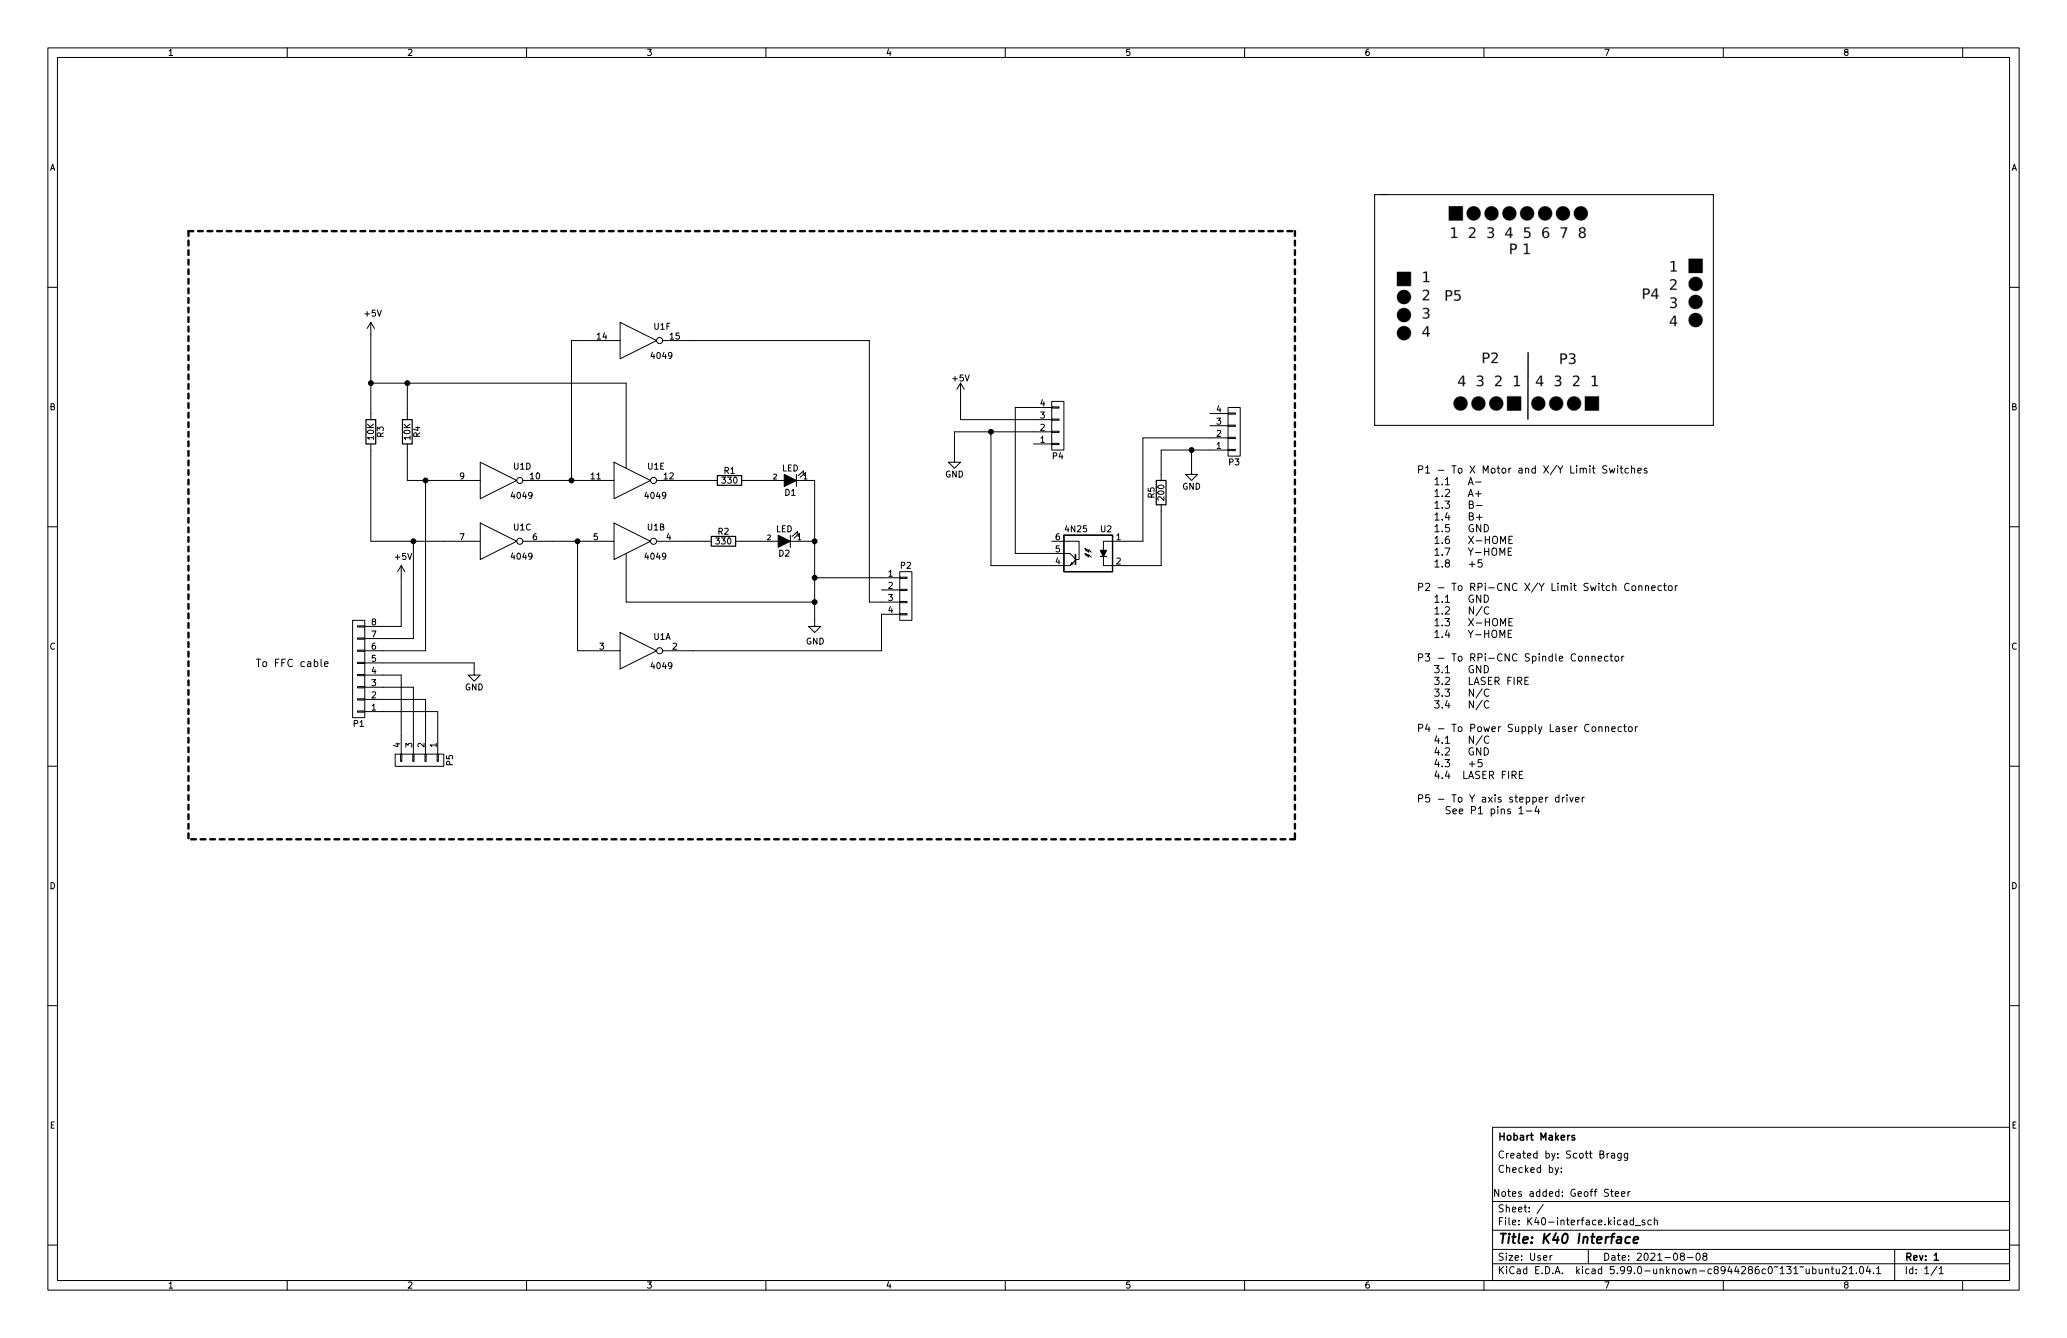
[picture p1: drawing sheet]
(kicad_sch (version 20210621) (generator eeschema)

 (paper "User" 431.8 279.4)

 (title_block
  (title "K40 Interface ")
  (date "2021-08-08")
  (rev "1")
  (company "Hobart Makers")
  (comment 1 "Geoff Steer")
  (comment 3 "Interface between K40 gantry and RPI-CNC"))

 (lib_symbols
  (symbol "lasercutterdistro-rescue:+5V" (power) (pin_names (offset 0)) (in_bom yes) (on_board yes)
   (property "Reference" "#PWR" (id 0) (at 0 -3.81 0) (effects (font (size 1.27 1.27)) hide))
   (property "Value" "+5V" (id 1) (at 0 3.556 0) (effects (font (size 1.27 1.27))))
   (property "Footprint" "" (id 2) (at 0 0 0) (effects (font (size 1.27 1.27))))
   (property "Datasheet" "" (id 3) (at 0 0 0) (effects (font (size 1.27 1.27))))
   (symbol "+5V_0_1"
    (polyline (pts (xy -0.762 1.27) (xy 0 2.54)) (stroke (width 0)) (fill (type none)))
    (polyline (pts (xy 0 0) (xy 0 2.54)) (stroke (width 0)) (fill (type none)))
    (polyline (pts (xy 0 2.54) (xy 0.762 1.27)) (stroke (width 0)) (fill (type none))))
   (symbol "+5V_1_1"
    (pin power_in line (at 0 0 90) (length 0) hide (name "+5V" (effects (font (size 1.27 1.27)))) (number "1" (effects (font (size 1.27 1.27)))))))
  (symbol "lasercutterdistro-rescue:4049" (pin_names (offset 0.762)) (in_bom yes) (on_board yes)
   (property "Reference" "U" (id 0) (at 4.953 2.921 0) (effects (font (size 1.27 1.27))))
   (property "Value" "4049" (id 1) (at 4.826 -3.175 0) (effects (font (size 1.27 1.27))))
   (property "Footprint" "" (id 2) (at 0 0 0) (effects (font (size 1.524 1.524))))
   (property "Datasheet" "" (id 3) (at 0 0 0) (effects (font (size 1.524 1.524))))
   (symbol "4049_0_0"
    (polyline (pts (xy -3.81 3.81) (xy -3.81 -3.81) (xy 3.81 0) (xy -3.81 3.81)) (stroke (width 0)) (fill (type none)))
    (pin power_in line (at -1.27 2.54 270) (length 0) hide (name "VCC" (effects (font (size 0.508 0.508)))) (number "1" (effects (font (size 1.016 1.016)))))
    (pin power_in line (at -1.27 -2.54 90) (length 0) hide (name "VSS" (effects (font (size 0.508 0.508)))) (number "8" (effects (font (size 1.016 1.016))))))
   (symbol "4049_1_1"
    (pin output inverted (at 11.43 0 180) (length 7.62) (name "~" (effects (font (size 1.27 1.27)))) (number "2" (effects (font (size 1.27 1.27)))))
    (pin input line (at -11.43 0 0) (length 7.62) (name "~" (effects (font (size 1.27 1.27)))) (number "3" (effects (font (size 1.27 1.27))))))
   (symbol "4049_1_2"
    (pin output line (at 11.43 0 180) (length 7.62) (name "~" (effects (font (size 1.27 1.27)))) (number "2" (effects (font (size 1.27 1.27)))))
    (pin input inverted (at -11.43 0 0) (length 7.62) (name "~" (effects (font (size 1.27 1.27)))) (number "3" (effects (font (size 1.27 1.27))))))
   (symbol "4049_2_1"
    (pin output inverted (at 11.43 0 180) (length 7.62) (name "~" (effects (font (size 1.27 1.27)))) (number "4" (effects (font (size 1.27 1.27)))))
    (pin input line (at -11.43 0 0) (length 7.62) (name "~" (effects (font (size 1.27 1.27)))) (number "5" (effects (font (size 1.27 1.27))))))
   (symbol "4049_2_2"
    (pin output line (at 11.43 0 180) (length 7.62) (name "~" (effects (font (size 1.27 1.27)))) (number "4" (effects (font (size 1.27 1.27)))))
    (pin input inverted (at -11.43 0 0) (length 7.62) (name "~" (effects (font (size 1.27 1.27)))) (number "5" (effects (font (size 1.27 1.27))))))
   (symbol "4049_3_1"
    (pin output inverted (at 11.43 0 180) (length 7.62) (name "~" (effects (font (size 1.27 1.27)))) (number "6" (effects (font (size 1.27 1.27)))))
    (pin input line (at -11.43 0 0) (length 7.62) (name "~" (effects (font (size 1.27 1.27)))) (number "7" (effects (font (size 1.27 1.27))))))
   (symbol "4049_3_2"
    (pin output line (at 11.43 0 180) (length 7.62) (name "~" (effects (font (size 1.27 1.27)))) (number "6" (effects (font (size 1.27 1.27)))))
    (pin input inverted (at -11.43 0 0) (length 7.62) (name "~" (effects (font (size 1.27 1.27)))) (number "7" (effects (font (size 1.27 1.27))))))
   (symbol "4049_4_1"
    (pin output inverted (at 11.43 0 180) (length 7.62) (name "~" (effects (font (size 1.27 1.27)))) (number "10" (effects (font (size 1.27 1.27)))))
    (pin input line (at -11.43 0 0) (length 7.62) (name "~" (effects (font (size 1.27 1.27)))) (number "9" (effects (font (size 1.27 1.27))))))
   (symbol "4049_4_2"
    (pin output line (at 11.43 0 180) (length 7.62) (name "~" (effects (font (size 1.27 1.27)))) (number "10" (effects (font (size 1.27 1.27)))))
    (pin input inverted (at -11.43 0 0) (length 7.62) (name "~" (effects (font (size 1.27 1.27)))) (number "9" (effects (font (size 1.27 1.27))))))
   (symbol "4049_5_1"
    (pin input line (at -11.43 0 0) (length 7.62) (name "~" (effects (font (size 1.27 1.27)))) (number "11" (effects (font (size 1.27 1.27)))))
    (pin output inverted (at 11.43 0 180) (length 7.62) (name "~" (effects (font (size 1.27 1.27)))) (number "12" (effects (font (size 1.27 1.27))))))
   (symbol "4049_5_2"
    (pin input inverted (at -11.43 0 0) (length 7.62) (name "~" (effects (font (size 1.27 1.27)))) (number "11" (effects (font (size 1.27 1.27)))))
    (pin output line (at 11.43 0 180) (length 7.62) (name "~" (effects (font (size 1.27 1.27)))) (number "12" (effects (font (size 1.27 1.27))))))
   (symbol "4049_6_1"
    (pin input line (at -11.43 0 0) (length 7.62) (name "~" (effects (font (size 1.27 1.27)))) (number "14" (effects (font (size 1.27 1.27)))))
    (pin output inverted (at 11.43 0 180) (length 7.62) (name "~" (effects (font (size 1.27 1.27)))) (number "15" (effects (font (size 1.27 1.27))))))
   (symbol "4049_6_2"
    (pin input inverted (at -11.43 0 0) (length 7.62) (name "~" (effects (font (size 1.27 1.27)))) (number "14" (effects (font (size 1.27 1.27)))))
    (pin output line (at 11.43 0 180) (length 7.62) (name "~" (effects (font (size 1.27 1.27)))) (number "15" (effects (font (size 1.27 1.27)))))))
  (symbol "lasercutterdistro-rescue:4N25" (pin_names (offset 1.016)) (in_bom yes) (on_board yes)
   (property "Reference" "U" (id 0) (at -5.08 5.08 0) (effects (font (size 1.27 1.27)) (justify left)))
   (property "Value" "4N25" (id 1) (at 0 5.08 0) (effects (font (size 1.27 1.27)) (justify left)))
   (property "Footprint" "DIP-6" (id 2) (at -5.08 -5.08 0) (effects (font (size 1.27 1.27) italic) (justify left)))
   (property "Datasheet" "" (id 3) (at 0 0 0) (effects (font (size 1.27 1.27)) (justify left)))
   (symbol "4N25_0_1"
    (rectangle (start -5.08 3.81) (end 5.08 -3.81) (stroke (width 0.254)) (fill (type background)))
    (polyline (pts (xy -3.81 -0.635) (xy -2.54 -0.635)) (stroke (width 0.254)) (fill (type none)))
    (polyline (pts (xy 2.667 -1.397) (xy 3.81 -2.54)) (stroke (width 0)) (fill (type none)))
    (polyline (pts (xy 2.667 -1.143) (xy 3.81 0)) (stroke (width 0)) (fill (type none)))
    (polyline (pts (xy 3.81 -2.54) (xy 5.08 -2.54)) (stroke (width 0)) (fill (type none)))
    (polyline (pts (xy 3.81 0) (xy 5.08 0)) (stroke (width 0)) (fill (type none)))
    (polyline (pts (xy 2.667 -0.254) (xy 2.667 -2.286) (xy 2.667 -2.286)) (stroke (width 0.3556)) (fill (type none)))
    (polyline (pts (xy -5.08 -2.54) (xy -3.175 -2.54) (xy -3.175 2.54) (xy -5.08 2.54)) (stroke (width 0)) (fill (type none)))
    (polyline (pts (xy -0.635 0.254) (xy -0.1016 0.762) (xy -0.1016 0.254) (xy 0.6604 1.016)) (stroke (width 0)) (fill (type none)))
    (polyline (pts (xy 0.6604 1.016) (xy 0.1524 0.762) (xy 0.4064 0.508) (xy 0.6604 1.016)) (stroke (width 0)) (fill (type none)))
    (polyline (pts (xy 3.683 -2.413) (xy 3.429 -1.905) (xy 3.175 -2.159) (xy 3.683 -2.413)) (stroke (width 0)) (fill (type none)))
    (polyline (pts (xy 5.08 2.54) (xy 1.905 2.54) (xy 1.905 -1.27) (xy 2.54 -1.27)) (stroke (width 0)) (fill (type none)))
    (polyline (pts (xy -0.635 -0.762) (xy -0.1016 -0.254) (xy -0.1016 -0.762) (xy 0.6604 0) (xy 0.1524 -0.254) (xy 0.4064 -0.508) (xy 0.6604 0)) (stroke (width 0)) (fill (type none)))
    (polyline (pts (xy -3.175 -0.635) (xy -3.81 0.635) (xy -2.54 0.635) (xy -3.175 -0.635)) (stroke (width 0.254)) (fill (type outline))))
   (symbol "4N25_1_1"
    (pin passive line (at -7.62 2.54 0) (length 2.54) (name "~" (effects (font (size 1.27 1.27)))) (number "1" (effects (font (size 1.27 1.27)))))
    (pin passive line (at -7.62 -2.54 0) (length 2.54) (name "~" (effects (font (size 1.27 1.27)))) (number "2" (effects (font (size 1.27 1.27)))))
    (pin passive line (at 7.62 -2.54 180) (length 2.54) (name "~" (effects (font (size 1.27 1.27)))) (number "4" (effects (font (size 1.27 1.27)))))
    (pin passive line (at 7.62 0 180) (length 2.54) (name "~" (effects (font (size 1.27 1.27)))) (number "5" (effects (font (size 1.27 1.27)))))
    (pin passive line (at 7.62 2.54 180) (length 2.54) (name "~" (effects (font (size 1.27 1.27)))) (number "6" (effects (font (size 1.27 1.27)))))))
  (symbol "lasercutterdistro-rescue:CONN_01X04" (pin_names (offset 1.016) hide) (in_bom yes) (on_board yes)
   (property "Reference" "P" (id 0) (at 0 6.35 0) (effects (font (size 1.27 1.27))))
   (property "Value" "CONN_01X04" (id 1) (at 2.54 0 90) (effects (font (size 1.27 1.27))))
   (property "Footprint" "" (id 2) (at 0 0 0) (effects (font (size 1.27 1.27))))
   (property "Datasheet" "" (id 3) (at 0 0 0) (effects (font (size 1.27 1.27))))
   (symbol "CONN_01X04_0_1"
    (rectangle (start -1.27 -3.683) (end 0.254 -3.937) (stroke (width 0)) (fill (type none)))
    (rectangle (start -1.27 -1.143) (end 0.254 -1.397) (stroke (width 0)) (fill (type none)))
    (rectangle (start -1.27 1.397) (end 0.254 1.143) (stroke (width 0)) (fill (type none)))
    (rectangle (start -1.27 3.937) (end 0.254 3.683) (stroke (width 0)) (fill (type none)))
    (rectangle (start -1.27 5.08) (end 1.27 -5.08) (stroke (width 0)) (fill (type none))))
   (symbol "CONN_01X04_1_1"
    (pin passive line (at -5.08 3.81 0) (length 3.81) (name "P1" (effects (font (size 1.27 1.27)))) (number "1" (effects (font (size 1.27 1.27)))))
    (pin passive line (at -5.08 1.27 0) (length 3.81) (name "P2" (effects (font (size 1.27 1.27)))) (number "2" (effects (font (size 1.27 1.27)))))
    (pin passive line (at -5.08 -1.27 0) (length 3.81) (name "P3" (effects (font (size 1.27 1.27)))) (number "3" (effects (font (size 1.27 1.27)))))
    (pin passive line (at -5.08 -3.81 0) (length 3.81) (name "P4" (effects (font (size 1.27 1.27)))) (number "4" (effects (font (size 1.27 1.27)))))))
  (symbol "lasercutterdistro-rescue:CONN_01X08" (pin_names (offset 1.016) hide) (in_bom yes) (on_board yes)
   (property "Reference" "P" (id 0) (at 0 11.43 0) (effects (font (size 1.27 1.27))))
   (property "Value" "CONN_01X08" (id 1) (at 2.54 0 90) (effects (font (size 1.27 1.27))))
   (property "Footprint" "" (id 2) (at 0 0 0) (effects (font (size 1.27 1.27))))
   (property "Datasheet" "" (id 3) (at 0 0 0) (effects (font (size 1.27 1.27))))
   (symbol "CONN_01X08_0_1"
    (rectangle (start -1.27 -10.16) (end 1.27 10.16) (stroke (width 0)) (fill (type none)))
    (rectangle (start -1.27 -8.763) (end 0.254 -9.017) (stroke (width 0)) (fill (type none)))
    (rectangle (start -1.27 -6.223) (end 0.254 -6.477) (stroke (width 0)) (fill (type none)))
    (rectangle (start -1.27 -3.683) (end 0.254 -3.937) (stroke (width 0)) (fill (type none)))
    (rectangle (start -1.27 -1.143) (end 0.254 -1.397) (stroke (width 0)) (fill (type none)))
    (rectangle (start -1.27 1.397) (end 0.254 1.143) (stroke (width 0)) (fill (type none)))
    (rectangle (start -1.27 3.937) (end 0.254 3.683) (stroke (width 0)) (fill (type none)))
    (rectangle (start -1.27 6.477) (end 0.254 6.223) (stroke (width 0)) (fill (type none)))
    (rectangle (start -1.27 9.017) (end 0.254 8.763) (stroke (width 0)) (fill (type none))))
   (symbol "CONN_01X08_1_1"
    (pin passive line (at -5.08 8.89 0) (length 3.81) (name "P1" (effects (font (size 1.27 1.27)))) (number "1" (effects (font (size 1.27 1.27)))))
    (pin passive line (at -5.08 6.35 0) (length 3.81) (name "P2" (effects (font (size 1.27 1.27)))) (number "2" (effects (font (size 1.27 1.27)))))
    (pin passive line (at -5.08 3.81 0) (length 3.81) (name "P3" (effects (font (size 1.27 1.27)))) (number "3" (effects (font (size 1.27 1.27)))))
    (pin passive line (at -5.08 1.27 0) (length 3.81) (name "P4" (effects (font (size 1.27 1.27)))) (number "4" (effects (font (size 1.27 1.27)))))
    (pin passive line (at -5.08 -1.27 0) (length 3.81) (name "P5" (effects (font (size 1.27 1.27)))) (number "5" (effects (font (size 1.27 1.27)))))
    (pin passive line (at -5.08 -3.81 0) (length 3.81) (name "P6" (effects (font (size 1.27 1.27)))) (number "6" (effects (font (size 1.27 1.27)))))
    (pin passive line (at -5.08 -6.35 0) (length 3.81) (name "P7" (effects (font (size 1.27 1.27)))) (number "7" (effects (font (size 1.27 1.27)))))
    (pin passive line (at -5.08 -8.89 0) (length 3.81) (name "P8" (effects (font (size 1.27 1.27)))) (number "8" (effects (font (size 1.27 1.27)))))))
  (symbol "lasercutterdistro-rescue:GND" (power) (pin_names (offset 0)) (in_bom yes) (on_board yes)
   (property "Reference" "#PWR" (id 0) (at 0 -6.35 0) (effects (font (size 1.27 1.27)) hide))
   (property "Value" "GND" (id 1) (at 0 -3.81 0) (effects (font (size 1.27 1.27))))
   (property "Footprint" "" (id 2) (at 0 0 0) (effects (font (size 1.27 1.27))))
   (property "Datasheet" "" (id 3) (at 0 0 0) (effects (font (size 1.27 1.27))))
   (symbol "GND_0_1"
    (polyline (pts (xy 0 0) (xy 0 -1.27) (xy 1.27 -1.27) (xy 0 -2.54) (xy -1.27 -1.27) (xy 0 -1.27)) (stroke (width 0)) (fill (type none))))
   (symbol "GND_1_1"
    (pin power_in line (at 0 0 270) (length 0) hide (name "GND" (effects (font (size 1.27 1.27)))) (number "1" (effects (font (size 1.27 1.27)))))))
  (symbol "lasercutterdistro-rescue:LED" (pin_names (offset 1.016) hide) (in_bom yes) (on_board yes)
   (property "Reference" "D" (id 0) (at 0 2.54 0) (effects (font (size 1.27 1.27))))
   (property "Value" "LED" (id 1) (at 0 -2.54 0) (effects (font (size 1.27 1.27))))
   (property "Footprint" "" (id 2) (at 0 0 0) (effects (font (size 1.27 1.27))))
   (property "Datasheet" "" (id 3) (at 0 0 0) (effects (font (size 1.27 1.27))))
   (symbol "LED_0_1"
    (polyline (pts (xy -1.27 1.27) (xy -1.27 -1.27)) (stroke (width 0)) (fill (type none)))
    (polyline (pts (xy -2.032 -0.635) (xy -3.175 -1.651) (xy -3.048 -1.016)) (stroke (width 0)) (fill (type none)))
    (polyline (pts (xy -1.651 -1.016) (xy -2.794 -2.032) (xy -2.667 -1.397)) (stroke (width 0)) (fill (type none)))
    (polyline (pts (xy 1.27 1.27) (xy -1.27 0) (xy 1.27 -1.27)) (stroke (width 0)) (fill (type outline))))
   (symbol "LED_1_1"
    (pin passive line (at -5.08 0 0) (length 3.81) (name "K" (effects (font (size 1.016 1.016)))) (number "1" (effects (font (size 1.016 1.016)))))
    (pin passive line (at 5.08 0 180) (length 3.81) (name "A" (effects (font (size 1.016 1.016)))) (number "2" (effects (font (size 1.016 1.016)))))))
  (symbol "lasercutterdistro-rescue:R" (pin_numbers hide) (pin_names (offset 0)) (in_bom yes) (on_board yes)
   (property "Reference" "R" (id 0) (at 2.032 0 90) (effects (font (size 1.27 1.27))))
   (property "Value" "R" (id 1) (at 0 0 90) (effects (font (size 1.27 1.27))))
   (property "Footprint" "" (id 2) (at -1.778 0 90) (effects (font (size 1.27 1.27))))
   (property "Datasheet" "" (id 3) (at 0 0 0) (effects (font (size 1.27 1.27))))
   (symbol "R_0_1"
    (rectangle (start -1.016 -2.54) (end 1.016 2.54) (stroke (width 0.254)) (fill (type none))))
   (symbol "R_1_1"
    (pin passive line (at 0 3.81 270) (length 1.27) (name "~" (effects (font (size 1.27 1.27)))) (number "1" (effects (font (size 1.27 1.27)))))
    (pin passive line (at 0 -3.81 90) (length 1.27) (name "~" (effects (font (size 1.27 1.27)))) (number "2" (effects (font (size 1.27 1.27)))))))
  (symbol "power:+5V" (power) (pin_names (offset 0)) (in_bom yes) (on_board yes)
   (property "Reference" "#PWR" (id 0) (at 0 -3.81 0) (effects (font (size 1.27 1.27)) hide))
   (property "Value" "+5V" (id 1) (at 0 3.556 0) (effects (font (size 1.27 1.27))))
   (property "Footprint" "" (id 2) (at 0 0 0) (effects (font (size 1.27 1.27)) hide))
   (property "Datasheet" "" (id 3) (at 0 0 0) (effects (font (size 1.27 1.27)) hide))
   (symbol "+5V_0_1"
    (polyline (pts (xy -0.762 1.27) (xy 0 2.54)) (stroke (width 0)) (fill (type none)))
    (polyline (pts (xy 0 0) (xy 0 2.54)) (stroke (width 0)) (fill (type none)))
    (polyline (pts (xy 0 2.54) (xy 0.762 1.27)) (stroke (width 0)) (fill (type none))))
   (symbol "+5V_1_1"
    (pin power_in line (at 0 0 90) (length 0) hide (name "+5V" (effects (font (size 1.27 1.27)))) (number "1" (effects (font (size 1.27 1.27)))))))
  (symbol "power:GND" (power) (pin_names (offset 0)) (in_bom yes) (on_board yes)
   (property "Reference" "#PWR" (id 0) (at 0 -6.35 0) (effects (font (size 1.27 1.27)) hide))
   (property "Value" "GND" (id 1) (at 0 -3.81 0) (effects (font (size 1.27 1.27))))
   (property "Footprint" "" (id 2) (at 0 0 0) (effects (font (size 1.27 1.27)) hide))
   (property "Datasheet" "" (id 3) (at 0 0 0) (effects (font (size 1.27 1.27)) hide))
   (symbol "GND_0_1"
    (polyline (pts (xy 0 0) (xy 0 -1.27) (xy 1.27 -1.27) (xy 0 -2.54) (xy -1.27 -1.27) (xy 0 -1.27)) (stroke (width 0)) (fill (type none))))
   (symbol "GND_1_1"
    (pin power_in line (at 0 0 270) (length 0) hide (name "GND" (effects (font (size 1.27 1.27)))) (number "1" (effects (font (size 1.27 1.27))))))))

 (junction (at 77.47 80.01) (diameter 1.016) (color 0 0 0 0))
 (junction (at 85.09 80.01) (diameter 1.016) (color 0 0 0 0))
 (junction (at 86.36 113.03) (diameter 1.016) (color 0 0 0 0))
 (junction (at 88.9 100.33) (diameter 1.016) (color 0 0 0 0))
 (junction (at 119.38 100.33) (diameter 1.016) (color 0 0 0 0))
 (junction (at 120.65 113.03) (diameter 1.016) (color 0 0 0 0))
 (junction (at 170.18 113.03) (diameter 1.016) (color 0 0 0 0))
 (junction (at 170.18 120.65) (diameter 1.016) (color 0 0 0 0))
 (junction (at 170.18 125.73) (diameter 1.016) (color 0 0 0 0))
 (junction (at 207.01 90.17) (diameter 1.016) (color 0 0 0 0))
 (junction (at 248.92 93.98) (diameter 1.016) (color 0 0 0 0))

 (wire (pts (xy 77.47 80.01) (xy 77.47 69.85)) (stroke (width 0) (type solid) (color 0 0 0 0)))
 (wire (pts (xy 77.47 80.01) (xy 85.09 80.01)) (stroke (width 0) (type solid) (color 0 0 0 0)))
 (wire (pts (xy 77.47 86.36) (xy 77.47 80.01)) (stroke (width 0) (type solid) (color 0 0 0 0)))
 (wire (pts (xy 77.47 113.03) (xy 77.47 93.98)) (stroke (width 0) (type solid) (color 0 0 0 0)))
 (wire (pts (xy 80.01 130.81) (xy 83.82 130.81)) (stroke (width 0) (type solid) (color 0 0 0 0)))
 (wire (pts (xy 80.01 133.35) (xy 86.36 133.35)) (stroke (width 0) (type solid) (color 0 0 0 0)))
 (wire (pts (xy 80.01 135.89) (xy 88.9 135.89)) (stroke (width 0) (type solid) (color 0 0 0 0)))
 (wire (pts (xy 80.01 138.43) (xy 99.06 138.43)) (stroke (width 0) (type solid) (color 0 0 0 0)))
 (wire (pts (xy 80.01 140.97) (xy 83.82 140.97)) (stroke (width 0) (type solid) (color 0 0 0 0)))
 (wire (pts (xy 80.01 143.51) (xy 86.36 143.51)) (stroke (width 0) (type solid) (color 0 0 0 0)))
 (wire (pts (xy 80.01 146.05) (xy 88.9 146.05)) (stroke (width 0) (type solid) (color 0 0 0 0)))
 (wire (pts (xy 80.01 148.59) (xy 91.44 148.59)) (stroke (width 0) (type solid) (color 0 0 0 0)))
 (wire (pts (xy 83.82 120.65) (xy 83.82 130.81)) (stroke (width 0) (type solid) (color 0 0 0 0)))
 (wire (pts (xy 83.82 140.97) (xy 83.82 153.67)) (stroke (width 0) (type solid) (color 0 0 0 0)))
 (wire (pts (xy 85.09 80.01) (xy 85.09 86.36)) (stroke (width 0) (type solid) (color 0 0 0 0)))
 (wire (pts (xy 85.09 80.01) (xy 130.81 80.01)) (stroke (width 0) (type solid) (color 0 0 0 0)))
 (wire (pts (xy 85.09 100.33) (xy 85.09 93.98)) (stroke (width 0) (type solid) (color 0 0 0 0)))
 (wire (pts (xy 85.09 100.33) (xy 88.9 100.33)) (stroke (width 0) (type solid) (color 0 0 0 0)))
 (wire (pts (xy 86.36 113.03) (xy 77.47 113.03)) (stroke (width 0) (type solid) (color 0 0 0 0)))
 (wire (pts (xy 86.36 133.35) (xy 86.36 113.03)) (stroke (width 0) (type solid) (color 0 0 0 0)))
 (wire (pts (xy 86.36 143.51) (xy 86.36 153.67)) (stroke (width 0) (type solid) (color 0 0 0 0)))
 (wire (pts (xy 88.9 100.33) (xy 92.71 100.33)) (stroke (width 0) (type solid) (color 0 0 0 0)))
 (wire (pts (xy 88.9 135.89) (xy 88.9 100.33)) (stroke (width 0) (type solid) (color 0 0 0 0)))
 (wire (pts (xy 88.9 146.05) (xy 88.9 153.67)) (stroke (width 0) (type solid) (color 0 0 0 0)))
 (wire (pts (xy 91.44 148.59) (xy 91.44 153.67)) (stroke (width 0) (type solid) (color 0 0 0 0)))
 (wire (pts (xy 92.71 113.03) (xy 86.36 113.03)) (stroke (width 0) (type solid) (color 0 0 0 0)))
 (wire (pts (xy 99.06 138.43) (xy 99.06 139.7)) (stroke (width 0) (type solid) (color 0 0 0 0)))
 (wire (pts (xy 115.57 100.33) (xy 119.38 100.33)) (stroke (width 0) (type solid) (color 0 0 0 0)))
 (wire (pts (xy 115.57 113.03) (xy 120.65 113.03)) (stroke (width 0) (type solid) (color 0 0 0 0)))
 (wire (pts (xy 119.38 71.12) (xy 119.38 100.33)) (stroke (width 0) (type solid) (color 0 0 0 0)))
 (wire (pts (xy 119.38 100.33) (xy 120.65 100.33)) (stroke (width 0) (type solid) (color 0 0 0 0)))
 (wire (pts (xy 120.65 135.89) (xy 120.65 113.03)) (stroke (width 0) (type solid) (color 0 0 0 0)))
 (wire (pts (xy 121.92 71.12) (xy 119.38 71.12)) (stroke (width 0) (type solid) (color 0 0 0 0)))
 (wire (pts (xy 121.92 135.89) (xy 120.65 135.89)) (stroke (width 0) (type solid) (color 0 0 0 0)))
 (wire (pts (xy 130.81 80.01) (xy 130.81 97.79)) (stroke (width 0) (type solid) (color 0 0 0 0)))
 (wire (pts (xy 130.81 115.57) (xy 130.81 125.73)) (stroke (width 0) (type solid) (color 0 0 0 0)))
 (wire (pts (xy 130.81 125.73) (xy 170.18 125.73)) (stroke (width 0) (type solid) (color 0 0 0 0)))
 (wire (pts (xy 143.51 100.33) (xy 148.59 100.33)) (stroke (width 0) (type solid) (color 0 0 0 0)))
 (wire (pts (xy 143.51 113.03) (xy 147.32 113.03)) (stroke (width 0) (type solid) (color 0 0 0 0)))
 (wire (pts (xy 144.78 135.89) (xy 184.15 135.89)) (stroke (width 0) (type solid) (color 0 0 0 0)))
 (wire (pts (xy 154.94 113.03) (xy 158.75 113.03)) (stroke (width 0) (type solid) (color 0 0 0 0)))
 (wire (pts (xy 156.21 100.33) (xy 160.02 100.33)) (stroke (width 0) (type solid) (color 0 0 0 0)))
 (wire (pts (xy 168.91 113.03) (xy 170.18 113.03)) (stroke (width 0) (type solid) (color 0 0 0 0)))
 (wire (pts (xy 170.18 113.03) (xy 170.18 100.33)) (stroke (width 0) (type solid) (color 0 0 0 0)))
 (wire (pts (xy 170.18 120.65) (xy 170.18 113.03)) (stroke (width 0) (type solid) (color 0 0 0 0)))
 (wire (pts (xy 170.18 125.73) (xy 170.18 120.65)) (stroke (width 0) (type solid) (color 0 0 0 0)))
 (wire (pts (xy 170.18 125.73) (xy 170.18 129.54)) (stroke (width 0) (type solid) (color 0 0 0 0)))
 (wire (pts (xy 181.61 71.12) (xy 144.78 71.12)) (stroke (width 0) (type solid) (color 0 0 0 0)))
 (wire (pts (xy 181.61 125.73) (xy 181.61 71.12)) (stroke (width 0) (type solid) (color 0 0 0 0)))
 (wire (pts (xy 184.15 120.65) (xy 170.18 120.65)) (stroke (width 0) (type solid) (color 0 0 0 0)))
 (wire (pts (xy 184.15 125.73) (xy 181.61 125.73)) (stroke (width 0) (type solid) (color 0 0 0 0)))
 (wire (pts (xy 184.15 135.89) (xy 184.15 128.27)) (stroke (width 0) (type solid) (color 0 0 0 0)))
 (wire (pts (xy 199.39 90.17) (xy 199.39 95.25)) (stroke (width 0) (type solid) (color 0 0 0 0)))
 (wire (pts (xy 200.66 82.55) (xy 200.66 87.63)) (stroke (width 0) (type solid) (color 0 0 0 0)))
 (wire (pts (xy 200.66 87.63) (xy 215.9 87.63)) (stroke (width 0) (type solid) (color 0 0 0 0)))
 (wire (pts (xy 207.01 90.17) (xy 199.39 90.17)) (stroke (width 0) (type solid) (color 0 0 0 0)))
 (wire (pts (xy 207.01 118.11) (xy 207.01 90.17)) (stroke (width 0) (type solid) (color 0 0 0 0)))
 (wire (pts (xy 212.09 85.09) (xy 212.09 115.57)) (stroke (width 0) (type solid) (color 0 0 0 0)))
 (wire (pts (xy 212.09 115.57) (xy 219.71 115.57)) (stroke (width 0) (type solid) (color 0 0 0 0)))
 (wire (pts (xy 215.9 85.09) (xy 212.09 85.09)) (stroke (width 0) (type solid) (color 0 0 0 0)))
 (wire (pts (xy 215.9 90.17) (xy 207.01 90.17)) (stroke (width 0) (type solid) (color 0 0 0 0)))
 (wire (pts (xy 219.71 118.11) (xy 207.01 118.11)) (stroke (width 0) (type solid) (color 0 0 0 0)))
 (wire (pts (xy 234.95 118.11) (xy 242.57 118.11)) (stroke (width 0) (type solid) (color 0 0 0 0)))
 (wire (pts (xy 238.76 91.44) (xy 238.76 113.03)) (stroke (width 0) (type solid) (color 0 0 0 0)))
 (wire (pts (xy 238.76 113.03) (xy 234.95 113.03)) (stroke (width 0) (type solid) (color 0 0 0 0)))
 (wire (pts (xy 242.57 93.98) (xy 242.57 99.06)) (stroke (width 0) (type solid) (color 0 0 0 0)))
 (wire (pts (xy 242.57 118.11) (xy 242.57 106.68)) (stroke (width 0) (type solid) (color 0 0 0 0)))
 (wire (pts (xy 248.92 93.98) (xy 242.57 93.98)) (stroke (width 0) (type solid) (color 0 0 0 0)))
 (wire (pts (xy 248.92 97.79) (xy 248.92 93.98)) (stroke (width 0) (type solid) (color 0 0 0 0)))
 (wire (pts (xy 252.73 91.44) (xy 238.76 91.44)) (stroke (width 0) (type solid) (color 0 0 0 0)))
 (wire (pts (xy 252.73 93.98) (xy 248.92 93.98)) (stroke (width 0) (type solid) (color 0 0 0 0)))
 (polyline (pts (xy 39.37 48.26) (xy 39.37 175.26)) (stroke (width 0.5) (type dash) (color 0 0 0 0)))
 (polyline (pts (xy 39.37 48.26) (xy 270.51 48.26)) (stroke (width 0.5) (type dash) (color 0 0 0 0)))
 (polyline (pts (xy 270.51 48.26) (xy 270.51 175.26)) (stroke (width 0.5) (type dash) (color 0 0 0 0)))
 (polyline (pts (xy 270.51 175.26) (xy 39.37 175.26)) (stroke (width 0.5) (type dash) (color 0 0 0 0)))

 (image (at 322.58 64.77) (scale 1.48362)
  (data))

 (text "To FFC cable" (at 53.34 139.7 0) (effects (font (size 1.5494 1.5494)) (justify left bottom)))
 (text "P1 - To X Motor and X/Y Limit Switches\n   1.1   A-\n   1.2   A+\n   1.3   B-\n   1.4   B+\n   1.5   GND\n   1.6   X-HOME\n   1.7   Y-HOME\n   1.8   +5\n\nP2 - To RPi-CNC X/Y Limit Switch Connector\n   1.1   GND\n   1.2   N/C\n   1.3   X-HOME\n   1.4   Y-HOME\n\nP3 - To RPi-CNC Spindle Connector\n   3.1   GND\n   3.2   LASER FIRE \n   3.3   N/C\n   3.4   N/C\n\nP4 - To Power Supply Laser Connector\n   4.1   N/C\n   4.2   GND\n   4.3   +5\n   4.4  LASER FIRE\n\nP5 - To Y axis stepper driver\n     See P1 pins 1-4" (at 295.91 170.434 0) (effects (font (size 1.524 1.524)) (justify left bottom)))

 (symbol (lib_id "power:+5V") (at 77.47 69.85 0) (unit 1) (in_bom yes) (on_board yes)
  (property "Reference" "#PWR0101" (id 0) (at 77.47 73.66 0) (effects (font (size 1.27 1.27)) hide))
  (property "Value" "+5V" (id 1) (at 77.851 65.4558 0))
  (property "Footprint" "" (id 2) (at 77.47 69.85 0) (effects (font (size 1.27 1.27)) hide))
  (property "Datasheet" "" (id 3) (at 77.47 69.85 0) (effects (font (size 1.27 1.27)) hide)) (pin "1"))

 (symbol (lib_id "power:+5V") (at 83.82 120.65 0) (unit 1) (in_bom yes) (on_board yes)
  (property "Reference" "#PWR0103" (id 0) (at 83.82 124.46 0) (effects (font (size 1.27 1.27)) hide))
  (property "Value" "+5V" (id 1) (at 84.201 116.2558 0))
  (property "Footprint" "" (id 2) (at 83.82 120.65 0) (effects (font (size 1.27 1.27)) hide))
  (property "Datasheet" "" (id 3) (at 83.82 120.65 0) (effects (font (size 1.27 1.27)) hide)) (pin "1"))

 (symbol (lib_id "lasercutterdistro-rescue:+5V") (at 200.66 82.55 0) (mirror y) (unit 1) (in_bom yes) (on_board yes)
  (property "Reference" "#PWR05" (id 0) (at 200.66 86.36 0) (effects (font (size 1.27 1.27)) hide))
  (property "Value" "+5V" (id 1) (at 200.66 78.994 0))
  (property "Footprint" "" (id 2) (at 200.66 82.55 0))
  (property "Datasheet" "" (id 3) (at 200.66 82.55 0)) (pin "1"))

 (symbol (lib_id "lasercutterdistro-rescue:GND") (at 99.06 139.7 0) (unit 1) (in_bom yes) (on_board yes)
  (property "Reference" "#PWR06" (id 0) (at 99.06 146.05 0) (effects (font (size 1.27 1.27)) hide))
  (property "Value" "GND" (id 1) (at 99.06 143.51 0))
  (property "Footprint" "" (id 2) (at 99.06 139.7 0))
  (property "Datasheet" "" (id 3) (at 99.06 139.7 0)) (pin "1"))

 (symbol (lib_id "power:GND") (at 170.18 129.54 0) (unit 1) (in_bom yes) (on_board yes)
  (property "Reference" "#PWR0102" (id 0) (at 170.18 135.89 0) (effects (font (size 1.27 1.27)) hide))
  (property "Value" "GND" (id 1) (at 170.307 133.9342 0))
  (property "Footprint" "" (id 2) (at 170.18 129.54 0) (effects (font (size 1.27 1.27)) hide))
  (property "Datasheet" "" (id 3) (at 170.18 129.54 0) (effects (font (size 1.27 1.27)) hide)) (pin "1"))

 (symbol (lib_id "lasercutterdistro-rescue:GND") (at 199.39 95.25 0) (mirror y) (unit 1) (in_bom yes) (on_board yes)
  (property "Reference" "#PWR04" (id 0) (at 199.39 101.6 0) (effects (font (size 1.27 1.27)) hide))
  (property "Value" "GND" (id 1) (at 199.39 99.06 0))
  (property "Footprint" "" (id 2) (at 199.39 95.25 0))
  (property "Datasheet" "" (id 3) (at 199.39 95.25 0)) (pin "1"))

 (symbol (lib_id "lasercutterdistro-rescue:GND") (at 248.92 97.79 0) (mirror y) (unit 1) (in_bom yes) (on_board yes)
  (property "Reference" "#PWR03" (id 0) (at 248.92 104.14 0) (effects (font (size 1.27 1.27)) hide))
  (property "Value" "GND" (id 1) (at 248.92 101.6 0))
  (property "Footprint" "" (id 2) (at 248.92 97.79 0))
  (property "Datasheet" "" (id 3) (at 248.92 97.79 0)) (pin "1"))

 (symbol (lib_id "lasercutterdistro-rescue:R") (at 77.47 90.17 0) (unit 1) (in_bom yes) (on_board yes)
  (property "Reference" "R3" (id 0) (at 79.502 90.17 90))
  (property "Value" "10K" (id 1) (at 77.47 90.17 90))
  (property "Footprint" "Resistor_THT:R_Axial_DIN0207_L6.3mm_D2.5mm_P7.62mm_Horizontal" (id 2) (at 75.692 90.17 90) (effects (font (size 1.27 1.27)) hide))
  (property "Datasheet" "" (id 3) (at 77.47 90.17 0)) (pin "1") (pin "2"))

 (symbol (lib_id "lasercutterdistro-rescue:R") (at 85.09 90.17 0) (unit 1) (in_bom yes) (on_board yes)
  (property "Reference" "R4" (id 0) (at 87.122 90.17 90))
  (property "Value" "10K" (id 1) (at 85.09 90.17 90))
  (property "Footprint" "Resistor_THT:R_Axial_DIN0207_L6.3mm_D2.5mm_P7.62mm_Horizontal" (id 2) (at 83.312 90.17 90) (effects (font (size 1.27 1.27)) hide))
  (property "Datasheet" "" (id 3) (at 85.09 90.17 0)) (pin "1") (pin "2"))

 (symbol (lib_id "lasercutterdistro-rescue:R") (at 151.13 113.03 90) (unit 1) (in_bom yes) (on_board yes)
  (property "Reference" "R2" (id 0) (at 151.13 110.998 90))
  (property "Value" "330" (id 1) (at 151.13 113.03 90))
  (property "Footprint" "Resistor_THT:R_Axial_DIN0207_L6.3mm_D2.5mm_P7.62mm_Horizontal" (id 2) (at 151.13 114.808 90) (effects (font (size 1.27 1.27)) hide))
  (property "Datasheet" "" (id 3) (at 151.13 113.03 0)) (pin "1") (pin "2"))

 (symbol (lib_id "lasercutterdistro-rescue:R") (at 152.4 100.33 90) (unit 1) (in_bom yes) (on_board yes)
  (property "Reference" "R1" (id 0) (at 152.4 98.298 90))
  (property "Value" "330" (id 1) (at 152.4 100.33 90))
  (property "Footprint" "Resistor_THT:R_Axial_DIN0207_L6.3mm_D2.5mm_P7.62mm_Horizontal" (id 2) (at 152.4 102.108 90) (effects (font (size 1.27 1.27)) hide))
  (property "Datasheet" "" (id 3) (at 152.4 100.33 0)) (pin "1") (pin "2"))

 (symbol (lib_id "lasercutterdistro-rescue:R") (at 242.57 102.87 0) (mirror y) (unit 1) (in_bom yes) (on_board yes)
  (property "Reference" "R5" (id 0) (at 240.538 102.87 90))
  (property "Value" "200" (id 1) (at 242.57 102.87 90))
  (property "Footprint" "Resistor_THT:R_Axial_DIN0207_L6.3mm_D2.5mm_P7.62mm_Horizontal" (id 2) (at 244.348 102.87 90) (effects (font (size 1.27 1.27)) hide))
  (property "Datasheet" "" (id 3) (at 242.57 102.87 0)) (pin "1") (pin "2"))

 (symbol (lib_id "lasercutterdistro-rescue:LED") (at 163.83 113.03 180) (unit 1) (in_bom yes) (on_board yes)
  (property "Reference" "D2" (id 0) (at 163.83 115.57 0))
  (property "Value" "LED" (id 1) (at 163.83 110.49 0))
  (property "Footprint" "LED_THT:LED_D3.0mm" (id 2) (at 163.83 113.03 0) (effects (font (size 1.27 1.27)) hide))
  (property "Datasheet" "" (id 3) (at 163.83 113.03 0)) (pin "1") (pin "2"))

 (symbol (lib_id "lasercutterdistro-rescue:LED") (at 165.1 100.33 180) (unit 1) (in_bom yes) (on_board yes)
  (property "Reference" "D1" (id 0) (at 165.1 102.87 0))
  (property "Value" "LED" (id 1) (at 165.1 97.79 0))
  (property "Footprint" "LED_THT:LED_D3.0mm" (id 2) (at 165.1 100.33 0) (effects (font (size 1.27 1.27)) hide))
  (property "Datasheet" "" (id 3) (at 165.1 100.33 0)) (pin "1") (pin "2"))

 (symbol (lib_id "lasercutterdistro-rescue:CONN_01X04") (at 87.63 158.75 270) (unit 1) (in_bom yes) (on_board yes)
  (property "Reference" "P5" (id 0) (at 93.98 158.75 0))
  (property "Value" "CONN_01X04" (id 1) (at 87.63 161.29 90) (effects (font (size 1.27 1.27)) hide))
  (property "Footprint" "TerminalBlock_Phoenix:TerminalBlock_Phoenix_PT-1,5-4-3.5-H_1x04_P3.50mm_Horizontal" (id 2) (at 87.63 158.75 0) (effects (font (size 1.27 1.27)) hide))
  (property "Datasheet" "" (id 3) (at 87.63 158.75 0)) (pin "1") (pin "2") (pin "3") (pin "4"))

 (symbol (lib_id "lasercutterdistro-rescue:CONN_01X04") (at 189.23 124.46 0) (unit 1) (in_bom yes) (on_board yes)
  (property "Reference" "P2" (id 0) (at 189.23 118.11 0))
  (property "Value" "CONN_01X04" (id 1) (at 191.77 124.46 90) (effects (font (size 1.27 1.27)) hide))
  (property "Footprint" "TerminalBlock_Phoenix:TerminalBlock_Phoenix_PT-1,5-4-5.0-H_1x04_P5.00mm_Horizontal" (id 2) (at 189.23 124.46 0) (effects (font (size 1.27 1.27)) hide))
  (property "Datasheet" "" (id 3) (at 189.23 124.46 0)) (pin "1") (pin "2") (pin "3") (pin "4"))

 (symbol (lib_id "lasercutterdistro-rescue:CONN_01X04") (at 220.98 88.9 0) (mirror x) (unit 1) (in_bom yes) (on_board yes)
  (property "Reference" "P4" (id 0) (at 220.98 95.25 0))
  (property "Value" "CONN_01X04" (id 1) (at 223.52 88.9 90) (effects (font (size 1.27 1.27)) hide))
  (property "Footprint" "TerminalBlock_Phoenix:TerminalBlock_Phoenix_PT-1,5-4-5.0-H_1x04_P5.00mm_Horizontal" (id 2) (at 220.98 88.9 0) (effects (font (size 1.27 1.27)) hide))
  (property "Datasheet" "" (id 3) (at 220.98 88.9 0)) (pin "1") (pin "2") (pin "3") (pin "4"))

 (symbol (lib_id "lasercutterdistro-rescue:CONN_01X04") (at 257.81 90.17 0) (mirror x) (unit 1) (in_bom yes) (on_board yes)
  (property "Reference" "P3" (id 0) (at 257.81 96.52 0))
  (property "Value" "CONN_01X04" (id 1) (at 260.35 90.17 90) (effects (font (size 1.27 1.27)) hide))
  (property "Footprint" "TerminalBlock_Phoenix:TerminalBlock_Phoenix_PT-1,5-4-5.0-H_1x04_P5.00mm_Horizontal" (id 2) (at 257.81 90.17 0) (effects (font (size 1.27 1.27)) hide))
  (property "Datasheet" "" (id 3) (at 257.81 90.17 0)) (pin "1") (pin "2") (pin "3") (pin "4"))

 (symbol (lib_id "lasercutterdistro-rescue:4N25") (at 227.33 115.57 0) (mirror y) (unit 1) (in_bom yes) (on_board yes)
  (property "Reference" "U2" (id 0) (at 232.41 110.49 0) (effects (font (size 1.27 1.27)) (justify left)))
  (property "Value" "4N25" (id 1) (at 227.33 110.49 0) (effects (font (size 1.27 1.27)) (justify left)))
  (property "Footprint" "Package_DIP:DIP-6_W7.62mm" (id 2) (at 232.41 120.65 0) (effects (font (size 1.27 1.27) italic) (justify left) hide))
  (property "Datasheet" "" (id 3) (at 227.33 115.57 0) (effects (font (size 1.27 1.27)) (justify left))) (pin "1") (pin "2") (pin "4") (pin "5") (pin "6"))

 (symbol (lib_id "lasercutterdistro-rescue:CONN_01X08") (at 74.93 139.7 180) (unit 1) (in_bom yes) (on_board yes)
  (property "Reference" "P1" (id 0) (at 74.93 151.13 0))
  (property "Value" "CONN_01X08" (id 1) (at 72.39 139.7 90) (effects (font (size 1.27 1.27)) hide))
  (property "Footprint" "TerminalBlock_Phoenix:TerminalBlock_Phoenix_PT-1,5-8-3.5-H_1x08_P3.50mm_Horizontal" (id 2) (at 74.93 139.7 0) (effects (font (size 1.27 1.27)) hide))
  (property "Datasheet" "" (id 3) (at 74.93 139.7 0)) (pin "1") (pin "2") (pin "3") (pin "4") (pin "5") (pin "6") (pin "7") (pin "8"))

 (symbol (lib_id "lasercutterdistro-rescue:4049") (at 104.14 100.33 0) (unit 4) (in_bom yes) (on_board yes)
  (property "Reference" "U1" (id 0) (at 109.093 97.409 0))
  (property "Value" "4049" (id 1) (at 108.966 103.505 0))
  (property "Footprint" "Package_DIP:DIP-16_W7.62mm" (id 2) (at 104.14 100.33 0) (effects (font (size 1.524 1.524)) hide))
  (property "Datasheet" "" (id 3) (at 104.14 100.33 0) (effects (font (size 1.524 1.524)))) (pin "1") (pin "8") (pin "10") (pin "9"))

 (symbol (lib_id "lasercutterdistro-rescue:4049") (at 104.14 113.03 0) (unit 3) (in_bom yes) (on_board yes)
  (property "Reference" "U1" (id 0) (at 109.093 110.109 0))
  (property "Value" "4049" (id 1) (at 108.966 116.205 0))
  (property "Footprint" "Package_DIP:DIP-16_W7.62mm" (id 2) (at 104.14 113.03 0) (effects (font (size 1.524 1.524)) hide))
  (property "Datasheet" "" (id 3) (at 104.14 113.03 0) (effects (font (size 1.524 1.524)))) (pin "1") (pin "8") (pin "6") (pin "7"))

 (symbol (lib_id "lasercutterdistro-rescue:4049") (at 132.08 100.33 0) (unit 5) (in_bom yes) (on_board yes)
  (property "Reference" "U1" (id 0) (at 137.033 97.409 0))
  (property "Value" "4049" (id 1) (at 136.906 103.505 0))
  (property "Footprint" "Package_DIP:DIP-16_W7.62mm" (id 2) (at 132.08 100.33 0) (effects (font (size 1.524 1.524)) hide))
  (property "Datasheet" "" (id 3) (at 132.08 100.33 0) (effects (font (size 1.524 1.524)))) (pin "1") (pin "8") (pin "11") (pin "12"))

 (symbol (lib_id "lasercutterdistro-rescue:4049") (at 132.08 113.03 0) (unit 2) (in_bom yes) (on_board yes)
  (property "Reference" "U1" (id 0) (at 137.033 110.109 0))
  (property "Value" "4049" (id 1) (at 136.906 116.205 0))
  (property "Footprint" "Package_DIP:DIP-16_W7.62mm" (id 2) (at 132.08 113.03 0) (effects (font (size 1.524 1.524)) hide))
  (property "Datasheet" "" (id 3) (at 132.08 113.03 0) (effects (font (size 1.524 1.524)))) (pin "1") (pin "8") (pin "4") (pin "5"))

 (symbol (lib_id "lasercutterdistro-rescue:4049") (at 133.35 71.12 0) (unit 6) (in_bom yes) (on_board yes)
  (property "Reference" "U1" (id 0) (at 138.303 68.199 0))
  (property "Value" "4049" (id 1) (at 138.176 74.295 0))
  (property "Footprint" "Package_DIP:DIP-16_W7.62mm" (id 2) (at 133.35 71.12 0) (effects (font (size 1.524 1.524)) hide))
  (property "Datasheet" "" (id 3) (at 133.35 71.12 0) (effects (font (size 1.524 1.524)))) (pin "1") (pin "8") (pin "14") (pin "15"))

 (symbol (lib_id "lasercutterdistro-rescue:4049") (at 133.35 135.89 0) (unit 1) (in_bom yes) (on_board yes)
  (property "Reference" "U1" (id 0) (at 138.303 132.969 0))
  (property "Value" "4049" (id 1) (at 138.176 139.065 0))
  (property "Footprint" "Package_DIP:DIP-16_W7.62mm" (id 2) (at 133.35 135.89 0) (effects (font (size 1.524 1.524)) hide))
  (property "Datasheet" "" (id 3) (at 133.35 135.89 0) (effects (font (size 1.524 1.524)))) (pin "1") (pin "8") (pin "2") (pin "3"))

 (sheet_instances (path "" (page "1")))

)
